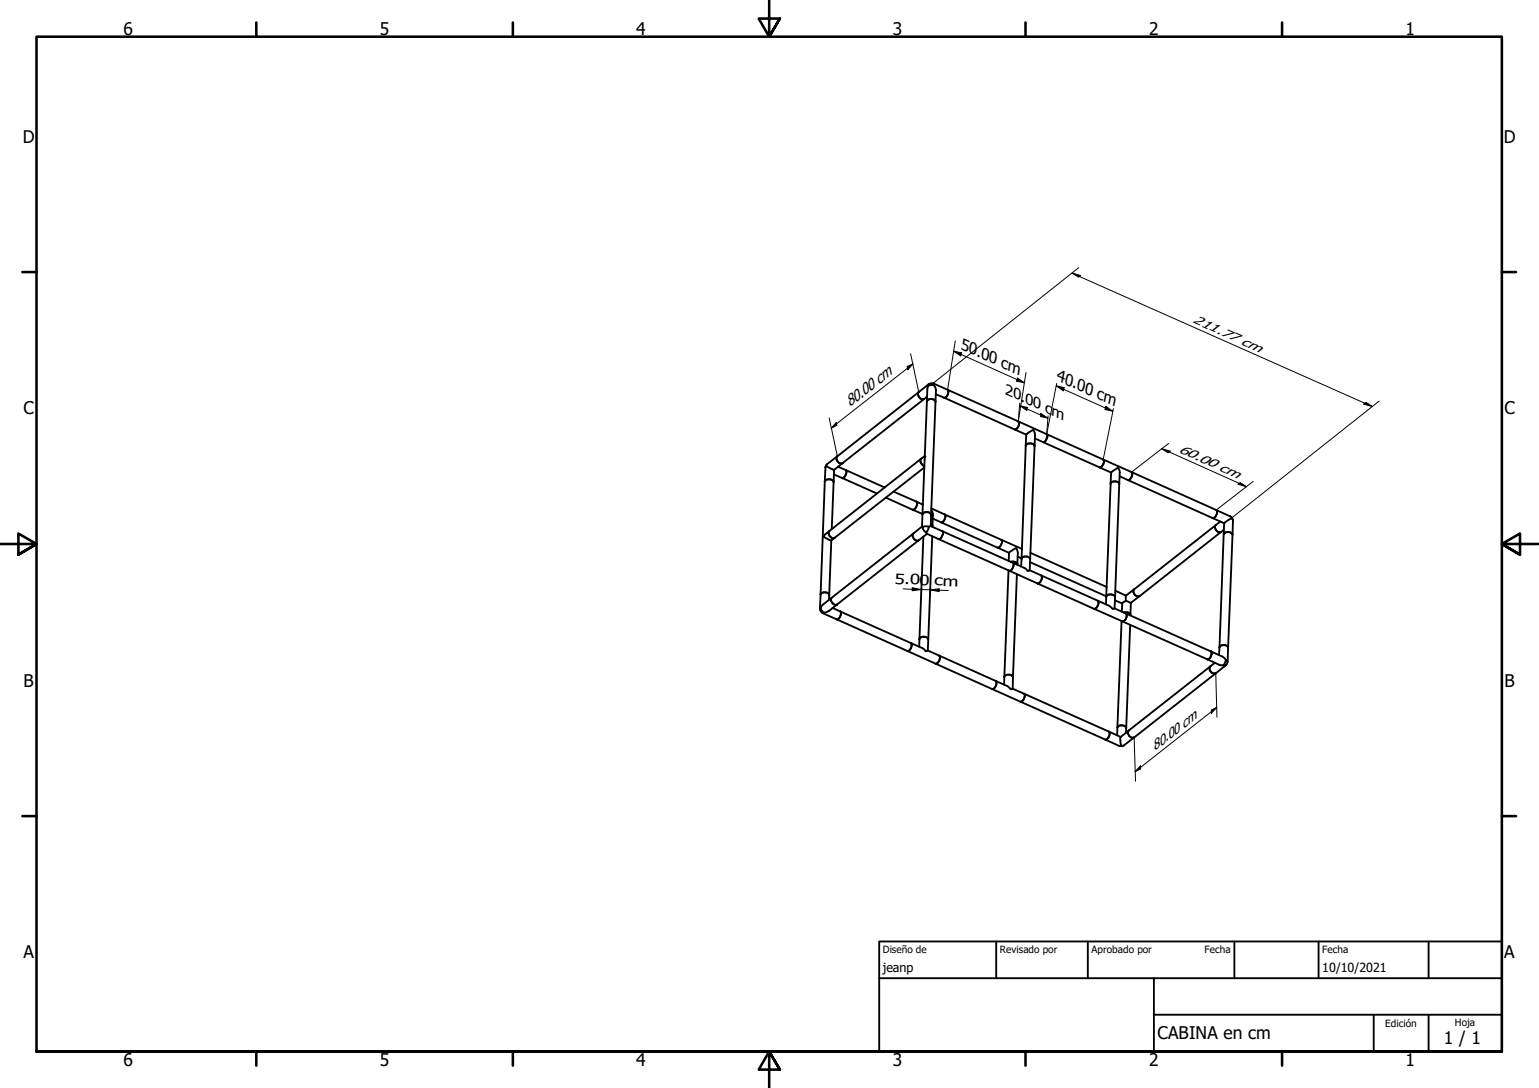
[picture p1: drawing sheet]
<svg xmlns="http://www.w3.org/2000/svg" width="420mm" height="297mm" viewBox="0 0 420 297" stroke-linecap="round" stroke-linejoin="round" font-family="sans-serif">
<!-- layer: Visible (ISO) -->
<g fill="none" stroke="#000" stroke-width=".51">
<path d="M250.8 107a1.29 1.29 0 0 0 .2 1.5 1.29 1.29 0 0 0 1.3 .4M250.8 107l-22.2 17.6M252.3 108.9l-22.2 17.5M253 109.6a1.34 1.34 0 0 1 2.4 .1M253 108.3l-.7 .6M253.4 105.3l-.2 .7-.7 18.5M253.5 105a.93 .93 0 0 1 1.6 .1h-1l-.7 .2zM253.6 104.8l-2.8 2.2M254.8 104.7l3.9 1.7M255.1 105.3l.4 1-.1 3.4M255.4 109.7l-1.2 30.9M255.5 107.6l2.2 1"/>
<path d="M257.7 108.6l22.5 10.1M258.7 106.4a1.5 1.5 0 0 1-1 2.2M258.7 106.4l19.3 8.6M278 115a1.59 1.59 0 0 1-.9 2.3M278 115l7.8 3.5M282.5 119.7l2.2 1M285.8 118.5a1.64 1.64 0 0 1-1.1 2.2M285.8 118.5l15.4 7M225.2 131.5a1.39 1.39 0 0 1 2.4 .1M225.2 131.5l-1.2 30.9M225.4 127.6l-.2 3.9M227.6 128.3l-.5 16.1"/>
<path d="M227.6 129.5l2.3 1M228.6 124.6a1.27 1.27 0 0 0 .1 1.4 1.27 1.27 0 0 0 1.4 .4M228.6 124.6l-2.8 2.1-.4 .9 .3-.8M228.8 127.4l2.1 .9M229.9 130.5l9.5 4.2M230.1 126.4l-2.5 1.9-2-1.1M230.9 128.3a1.75 1.75 0 0 1-.9 2.2h-.1M230.9 128.3l10.6 4.8M241.9 135.9l7.3 3.3M244 134.2l6.2 2.8M249.2 139.2l2.6 1.1M250.2 137a1.67 1.67 0 0 1-1 2.2"/>
<path d="M250.2 137l1.8 .8M251.5 125.2a1.27 1.27 0 0 0 .8 2M251.5 125.2l-25.1 19.8M252.3 127.6l-24.4 19.2M252.5 124.5l.2 .1-.3 .8-.7 18.3M252.5 124.5l-1 .7M254.3 139.3l.4 .9-.1 3.5M254.3 138.8l3.6 1.6M280 121.7a1.36 1.36 0 0 1 2.4 .1M280 121.7l.2-3.1 1.3-.9a.47 .47 0 0 1 .5-.3 .47 .47 0 0 1 .4 .5l.2 .7-.2 3.2M280 121.7l-1.1 30.9M282.4 121.8l-1.2 30.8"/>
<path d="M284.7 120.7l15.5 6.9M300.2 127.6l3.1 1.4M301.2 125.5a1.54 1.54 0 0 1-1 2.1M301.2 125.5l7.7 3.4M303.2 132.1a1.37 1.37 0 0 1 2.4 0M303.2 132.1l-1.2 30.8M303.3 129l1.4-.9a.46 .46 0 0 1 .5-.3 .46 .46 0 0 1 .4 .5v3.8M303.3 129l-.1 3.1M305.6 132.1l-1.2 31M305.7 130l2.2 1M307.9 131l23.2 10.5M308.9 128.9a1.59 1.59 0 0 1-1 2.1"/>
<path d="M308.9 128.9l23.1 10.3M332 139.2l4 1.9 .1 .4 .5 .5-.1 4M332 139.2a1.58 1.58 0 0 1-.9 2.3M226.4 145l-1.4 1.2a.4 .4 0 0 0-.1 .4 .4 .4 0 0 0 .5 .3l1.5 .7M226.4 145a1.25 1.25 0 0 0 .1 1.4 1.25 1.25 0 0 0 1.4 .4M226.9 147.6l-.5 14.9M227.9 146.8l-1 .8M249.4 145.7a1.27 1.27 0 0 0 .1 1.4 1.27 1.27 0 0 0 1.3 .4M249.4 145.7l-24.7 19.3a1.24 1.24 0 0 0-.5 1.2 1.24 1.24 0 0 0 .8 1l-.1 .2a.67 .67 0 0 1-.9-.7l-.2-.4M250.8 147.5l-22.3 17.5M251.7 143.7l.2 .2M251.7 143.7l-2.3 2"/>
<path d="M251.8 140.4a1.34 1.34 0 0 1 2.4 .2M251.9 143.9l1-.2a.54 .54 0 0 1 .7 .3 .54 .54 0 0 1-.3 .7l-.1 .1a.54 .54 0 0 1-.6 .5 .54 .54 0 0 1-.4-.6zM252.1 146.5l-1.1 28M252.9 145.3l.1 .4 3.2 1.5M253 145.8l-2.2 1.7M253.6 143.8l.5-.2 3.1 1.4M254.1 143.1l.5 .6M254.2 140.6l-.1 3M254.5 146.4l-1.1 28.1M254.6 143.7v.1M254.7 141.6l2.2 1M256.2 147.2l19.3 8.6"/>
<path d="M256.9 142.6l15.5 6.9M257.2 145a1.64 1.64 0 0 1-1 2.2M257.2 145l19.3 8.7M257.9 140.4a1.55 1.55 0 0 1-.9 2.2h-.1M257.9 140.4l15.5 7M272.4 149.5l3.1 1.4M273.4 147.4a1.65 1.65 0 0 1-1 2.1M273.4 147.4l5.6 2.4M275.3 155.7l-1.1 29.1M275.5 150.9l1.3-.9a.46 .46 0 0 1 .5-.3 .46 .46 0 0 1 .4 .5l.2 .5-.2 3.3M275.5 150.9l-.1 2.2M275.5 155.8l7.8 3.5"/>
<path d="M276 153.4a1.33 1.33 0 0 1 1.7 .6M276.5 153.7l3.4 1.5 .4 .4a.46 .46 0 0 0 .8 .2v-.1M276.5 153.7a1.59 1.59 0 0 1-1 2.1M277.6 156.8l-1.1 28.2M277.7 154v.2M277.8 151.9l1.1 .5M278.9 152.6a1.37 1.37 0 0 1 2.3 0M278.9 152.6l-.1 2.1M281.1 155.7l3.1 1.4M281.2 153.5l20.8 9.3M281.2 152.6l-.1 3.1M281.3 150.9l20.8 9.4"/>
<path d="M283.3 159.3l15.4 6.9M284.2 157.1a1.58 1.58 0 0 1-.9 2.2M284.2 157.1l15.5 6.9M331.1 141.5l3.1 1.4M331.9 143.4a1.27 1.27 0 0 0 .1 1.4 1.27 1.27 0 0 0 1.4 .4M331.9 143.4l-22.3 17.5M333.2 142.4l-1.3 1M333.4 145.2l-22.3 17.5M334.1 145.9a1.43 1.43 0 0 1 2.4 .1M334.1 145.9l-1.2 30.9M334.1 144.6l-.7 .6M334.2 142.9l-.1 3"/>
<path d="M336 141l.4 .5 .2 .5M336.1 141.5l-1.9 1.4M336.5 146l-1.2 30.8M224 162.4a1.34 1.34 0 0 1 2.4 .1M224 162.4l-.2 3.8M224.1 165.8l-.3 .5M224.5 167.4l3.9 1.7M226.4 162.5l-.1 1.3M227.1 163.2a1.27 1.27 0 0 0 .1 1.4 1.27 1.27 0 0 0 1.3 .4M227.3 166l2.1 .9M228.4 169.1l19.3 8.6M228.5 165l-2.2 1.8-1.3 .4"/>
<path d="M229.4 166.9a1.55 1.55 0 0 1-.9 2.2h-.1M229.4 166.9l19.3 8.7M247.7 177.7l7.8 3.5M248.7 175.6l3.1 1.4 .7 .5a.42 .42 0 0 0 .3 .3 .42 .42 0 0 0 .4-.2h.1M248.7 175.6a1.5 1.5 0 0 1-1 2.1M251 174.5a1.43 1.43 0 0 1 2.4 0M251 174.5v2.1M253.3 177.6l3.1 1.4M253.4 174.5l-.1 3.1M256.4 179a1.58 1.58 0 0 1-.9 2.2M256.4 179l15.4 6.9M298.7 166.2l7.8 3.5"/>
<path d="M299.7 164l3.3 1.5 .5 .4a.52 .52 0 0 0 .8 .2M299.7 164a1.67 1.67 0 0 1-1 2.2M302 162.9a1.39 1.39 0 0 1 2.4 .2M302 162.9l-.1 2.1M304.3 166.1l3.1 1.4M304.4 163.9l2 .9M304.4 163.1l-.1 3M306.2 169.5l-1.1 29.2M306.4 164.8l-.1 2.2M306.5 169.7l23.1 10.3M306.8 167.2a1.33 1.33 0 0 1 1.8 .7M307.4 162.6v1.4"/>
<path d="M307.4 167.5a1.54 1.54 0 0 1-.9 2.2M307.4 167.5l23.2 10.3M308.5 170.6l-1 28.1M308.6 167.9v.1M308.7 164.6l-.2-.1a1.26 1.26 0 0 0-2 .1l-.1 .2M308.7 164.6l-.1 3.3M309.6 160.9a1.29 1.29 0 0 0 .2 1.4 1.29 1.29 0 0 0 1.3 .4M309.6 160.9l-2.2 1.7-2.9-1.3M311.1 162.7l-2.4 1.9M330.6 177.8l3.3 1.6 .7 .7M330.6 177.8a1.5 1.5 0 0 1-1 2.2M332.9 176.8a1.37 1.37 0 0 1 2.4 0"/>
<path d="M332.9 176.8l-.1 2.1M335.3 176.8l-.1 3.9M255.5 181.2l15.4 6.9M270.9 188.1l30.9 13.8M271.8 185.9l3.2 1.4 .7 .5a.47 .47 0 0 0 .7 .2l3.2 1.4M271.8 185.9a1.58 1.58 0 0 1-.9 2.2M274.2 184.8a1.34 1.34 0 0 1 2.3 .2M274.2 184.8l-.1 2.1M276.5 185v3M279.6 189.4a1.64 1.64 0 0 1-1 2.2M279.6 189.4l23.2 10.4M302.8 199.8a1.59 1.59 0 0 1-1 2.1"/>
<path d="M302.8 199.8l3.1 1.4M305.1 198.7a1.43 1.43 0 0 1 2.4 0M305.1 198.7l-.1 2.1M307.5 198.7l-.1 1.4M308.2 199.4a1.3 1.3 0 0 0 .1 1.5 1.3 1.3 0 0 0 1.3 .4M308.2 199.4l-2.3 1.8M329.6 180l3.3 1.5 1 .2M330.5 181.9a1.3 1.3 0 0 0 0 1.5 1.3 1.3 0 0 0 1.4 .4M330.5 181.9l-22.3 17.5M331.7 181l-1.2 .9M331.9 183.8l-22.3 17.5M334.6 180.1a.84 .84 0 0 1 .5 1 .84 .84 0 0 1-.8 .6h-.4l.5-.7z"/>
<path d="M334.7 181.6l-2.8 2.2M305.9 201.2l-.1 .8 .3 1.6M306.8 203.6l-1.1 .1M309.6 201.3l-2.8 2.3-1 .1-4-1.8"/>
</g>
<!-- layer: Borde (ISO) -->
<g fill="none" stroke="#000" stroke-width=".7">
<path d="M70 6.1v3.9M140 6.1v3.9M210 0v10l-2.9-4.9h5.8l-2.9 4.9 2.9-4.9M280 6.1v3.9M350 6.1v3.9M6.1 74.3h3.9M410 74.3h3.9M0 148.5h10l-5-2.8v5.7l5-2.9-5 2.9M420 148.5h-10l5-2.8v5.7l-5-2.9 5 2.9M6.1 222.8h3.9M410 222.8h3.9M10 287.1v-277.1h400v277.1h-400h400"/>
<path d="M70 287.1v3.8M140 287.1v3.8M212.9 292l-2.9-4.9 2.9 4.9h-5.8l2.9-4.9v9.9M280 287.1v3.8M350 287.1v3.8"/>
</g>
<path d="M240 257h170v30.1h-170zM272 257v10.1M297 257v10.1M337 257v10.1M360 257v10.1M390 257v10.1M240 267.1h170M315 277h95M315 267.1v20M375 277v10.1M390 277v10.1" fill="none" stroke="#000" stroke-width=".51"/>
<!-- layer: Cota (ISO) -->
<g fill="none" stroke="#000" stroke-width=".27">
<path d="M292.7 74.5l2.3 .7-.6 .5zM292.7 74.5l81.9 36.5M294.5 73.1l-40.3 32M248.6 96.6l2.2 10.4M249.2 99.4l-22.3 17.5M260.3 95.9l2.1 .4-.1 .9zM260.3 95.9l19.4 8.6M260.8 93.1l-2.1 13.3M226.4 114.1l2.2 10.5M228.3 115.3l.2 .8-1.6 .8zM247.6 100.1l1.6-.7-1.4 1.6zM277.7 103.2l2 1.3-2.1-.4z"/>
<path d="M278.4 110.7l2 .5v.9zM278.4 110.7l7.7 3.5M280.1 101.7l-2.1 13.3 .4-4.9M284.1 112.8l2 1.4-2.1-.5zM288.4 105.3l2.1 .5-.2 .9zM288.4 105.3l15.4 7M288.5 104.7l-2.7 13.8 .3-5M301.9 110.9l1.9 1.4-2.1-.5zM304 111.6l-2.8 13.9M372.3 110.3l.6-.5 1.7 1.2zM376.5 109.5l-40.4 32M317.1 122.5l2.4 .7-.6 .4z"/>
<path d="M317.1 122.5l23.2 10.4M319 121.1l-10.1 7.8M338 132.2l.6-.5 1.7 1.2zM342.1 131.4l-10.1 7.8M336.1 141.5h.1M246.6 160.8l12.3 .4M249 160.5l2.5 .5-2.5 .3zM251.6 160.3l-.1 3.3M253.9 161l2.5-.2v.7zM253.9 160.5l-.1 3.1M330.7 193.9l1.5-.7-1.5 1.5zM331.9 183.8l.3 12"/>
<path d="M332.2 193.2l-22.3 17.5M309.6 201.3l.4 12M311.3 209.1l.1 .8-1.5 .8z"/>
</g>
<g fill="#000">
<path d="M292.7 74.5l2.3 .7-.6 .5z" fill-rule="evenodd"/>
<path d="M260.3 95.9l2.1 .4-.1 .9z" fill-rule="evenodd"/>
<path d="M228.3 115.3l.2 .8-1.6 .8z" fill-rule="evenodd"/>
<path d="M247.6 100.1l1.6-.7-1.4 1.6z" fill-rule="evenodd"/>
<path d="M277.7 103.2l2 1.3-2.1-.4z" fill-rule="evenodd"/>
<path d="M278.4 110.7l2 .5v.9z" fill-rule="evenodd"/>
<path d="M284.1 112.8l2 1.4-2.1-.5z" fill-rule="evenodd"/>
<path d="M288.4 105.3l2.1 .5-.2 .9z" fill-rule="evenodd"/>
<path d="M301.9 110.9l1.9 1.4-2.1-.5z" fill-rule="evenodd"/>
<path d="M372.3 110.3l.6-.5 1.7 1.2z" fill-rule="evenodd"/>
<path d="M317.1 122.5l2.4 .7-.6 .4z" fill-rule="evenodd"/>
<path d="M338 132.2l.6-.5 1.7 1.2z" fill-rule="evenodd"/>
<path d="M249 160.5l2.5 .5-2.5 .3z" fill-rule="evenodd"/>
<path d="M253.9 161l2.5-.2v.7z" fill-rule="evenodd"/>
<path d="M330.7 193.9l1.5-.7-1.5 1.5z" fill-rule="evenodd"/>
<path d="M311.3 209.1l.1 .8-1.5 .8z" fill-rule="evenodd"/>
</g>
<g font-size="4.8">
<text x="33.7" y="9.6">6</text>
<text x="103.7" y="9.6">5</text>
<text x="173.7" y="9.6">4</text>
<text x="243.7" y="9.6">3</text>
<text x="313.7" y="9.6">2</text>
<text x="383.7" y="9.6">1</text>
<text x="6.2" y="38.9">D</text>
<text x="410.5" y="38.9">D</text>
<text x="6.4" y="113.1">C</text>
<text x="410.7" y="113.1">C</text>
<text x="6.4" y="187.4">B</text>
<text x="410.7" y="187.4">B</text>
<text x="6.4" y="261.7">A</text>
<text x="410.7" y="261.7">A</text>
<text x="316" y="283.8">CABINA en cm</text>
<text x="394.2" y="285">1 / 1</text>
<text x="33.7" y="290.9">6</text>
<text x="103.7" y="290.9">5</text>
<text x="173.7" y="290.9">4</text>
<text x="243.7" y="290.9">3</text>
<text x="313.7" y="290.9">2</text>
<text x="383.7" y="290.9">1</text>
</g>
<text font-size="4.4" x="288.4" y="103.8" transform="rotate(24 288.4 103.8)">40.00 cm</text>
<g font-size="4.3">
<text x="262.3" y="95.2" transform="rotate(24 262.3 95.2)">50.00 cm</text>
<text x="232" y="111.2" transform="rotate(-38 232 111.2)">80.00 cm</text>
</g>
<g font-size="4">
<text x="274.3" y="107.6" transform="rotate(24 274.3 107.6)">20.00 cm</text>
<text x="315.2" y="205.1" transform="rotate(-38 315.2 205.1)">80.00 cm</text>
</g>
<text font-size="3.9" x="244.2" y="159.4" transform="rotate(2 244.2 159.4)">5.00 cm</text>
<g font-size="3.5">
<text x="325.5" y="88" transform="rotate(24 325.5 88)">211.77 cm</text>
<text x="321.7" y="123.4" transform="rotate(24 321.7 123.4)">60.00 cm</text>
</g>
<g font-size="3.4">
<text x="241" y="265.4">jeanp</text>
<text x="361" y="265.5">10/10/2021</text>
</g>
<g font-size="2.7">
<text x="241" y="260.2">Diseño de</text>
<text x="273" y="260.1">Revisado por</text>
<text x="298" y="260.1">Aprobado por</text>
<text x="328.9" y="260.1">Fecha</text>
<text x="361" y="260.1">Fecha</text>
<text x="378.2" y="280.3">Edición</text>
<text x="397.2" y="280">Hoja</text>
</g>
</svg>
